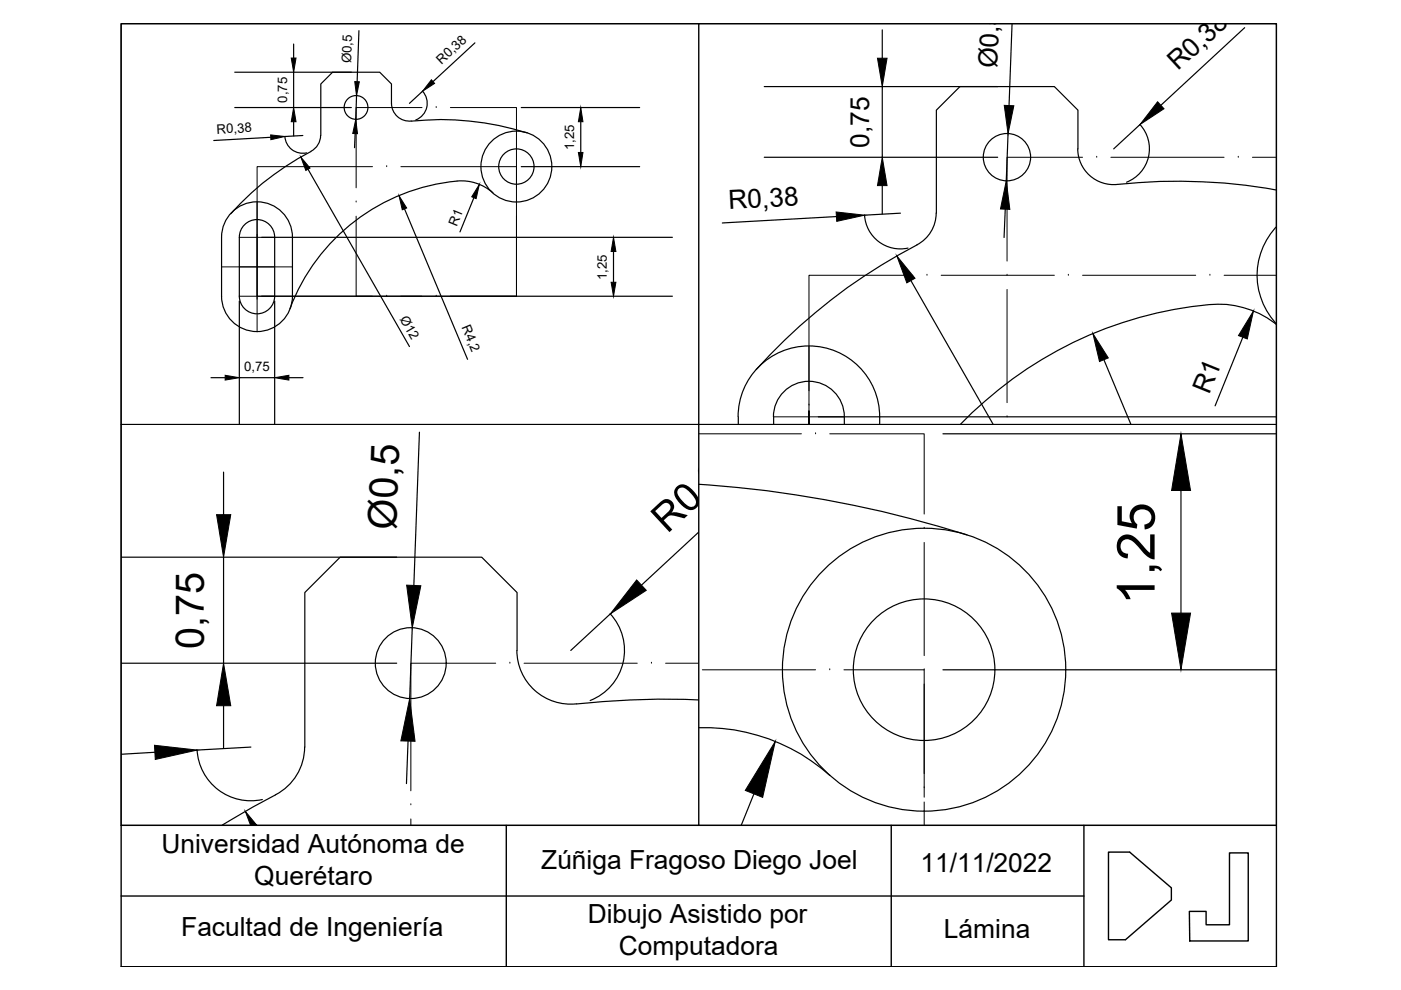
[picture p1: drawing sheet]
<svg xmlns="http://www.w3.org/2000/svg" width="297mm" height="210mm" viewBox="0 0 297 210" stroke-linecap="round" stroke-linejoin="round" font-family="sans-serif">
<!-- layer: Figura -->
<g fill="none" stroke="#000" stroke-width=".25">
<path d="M65.9 32.1a60.4 60.4 0 0 0-17 13.2M68 28.7a3.8 3.8 0 0 1-2.1 3.4M87.2 25.7a61.6 61.6 0 0 1 24.6 2.5M87.2 25.7a3.8 3.8 0 0 1-4.2-3.8v-4.1l-2.5-2.5h-10l-2.5 2.5v10.9M228.5 31.5a7.6 7.6 0 0 0 8.4 7.6 119.5 119.5 0 0 1 33.7 1.2M228.5 31.6v-8.2l-5-5h-20l-5 5v21.8M48.8 45.4a7.5 7.5 0 0 1 8.3-2.1 7.5 7.5 0 0 1 4.9 7v12.5a7.5 7.5 0 0 1-7.5 7.5 7.5 7.5 0 0 1-7.5-7.5v-12.5a7.5 7.5 0 0 1 1.8-4.9zM51.8 47.6a3.7 3.7 0 0 1 4.1-.8 3.7 3.7 0 0 1 2.3 3.5v12.5a3.7 3.7 0 0 1-3.7 3.7 3.7 3.7 0 0 1-3.8-3.7v-12.5a3.7 3.7 0 0 1 1.1-2.7zM104.5 40.9a10.6 10.6 0 0 0-9.8-2.2 42 42 0 0 0-33.2 26.7M194.4 51.9a120.5 120.5 0 0 0-34.1 26.4M198.5 45.2a7.6 7.6 0 0 1-4.1 6.7M270.6 48.1a14.9 14.9 0 0 0 0 20.5"/>
<path d="M270.6 68.8a19.6 19.6 0 0 0-14.2-4.2 83.8 83.8 0 0 0-52.7 25.3M156.5 88.4a15 15 0 0 1 15.8-15 15 15 0 0 1 14.2 16.5M156.5 88.4v1.5M164 88.4a7.5 7.5 0 0 1 7.5-7.6 7.5 7.5 0 0 1 7.5 7.6v1.5M164 88.4v1.5M148.2 102.7a240 240 0 0 1 56.8 10.7M109.6 137.9a11.4 11.4 0 0 0 12.6 11.3M109.6 137.9v-12.3l-7.5-7.5h-30l-7.5 7.5v32.8a11.6 11.6 0 0 1-6.2 10.1M148.1 148.4a164.9 164.9 0 0 0-25.9 .9M148.2 154.3a39.8 39.8 0 0 1 27.8 10.1M58.4 168.5l-4.7 2.6-6.6 3.8"/>
<circle cx="75.5" cy="22.8" r="2.52"/>
<circle cx="109.5" cy="35.3" r="7.5"/>
<circle cx="109.5" cy="35.3" r="3.7"/>
<circle cx="213.5" cy="33.3" r="5"/>
<circle cx="87.1" cy="140.6" r="7.5"/>
<circle cx="195.9" cy="142" r="15"/>
<circle cx="195.9" cy="142" r="30"/>
</g>
<!-- layer: Aux -->
<g fill="none" stroke="#000" stroke-width=".21">
<path d="M79 35.3h-24.5v27.5h24.5M82 35.3h.1M85 35.3h24.5v27.5M89.5 22.8h-14v17M92.5 22.8h.1M95.5 22.8h14v17M229.5 33.3h-16v22.1M232.5 33.3h.1M235.5 33.3h24M262.5 33.3h.1M265.5 33.3h5.1M47 56.6h15"/>
<path d="M50.7 50.3h7.5M54.5 42.8v27.5M75.5 42.8h.1M75.5 45.8v17h14M109.5 42.8h.1M109.5 45.8v17M193.5 58.4h-22v24.5M196.5 58.4h.1M199.5 58.4h24M213.5 58.4h.1M226.5 58.4h.1M229.5 58.4h24"/>
<path d="M256.5 58.4h.1M259.5 58.4h11.1M50.7 62.8h7.5M82 62.8h.1M85 62.8h24.5M92.5 62.8h.1M171.5 73.3v16.6v-2.8M213.5 61.4v24M148.2 92h21.7M164 88.4h15M171.5 85.9h.1M171.5 88.8v1.1"/>
<path d="M172.9 92h.1M175.9 92h20v17M213.5 88.4h.1M195.9 112h.1M195.9 115v24M105.1 140.6h-18v27.1M108.1 140.6h.1M111.1 140.6h24M138.1 140.6h.1M141.1 140.6h7M148.9 142h24M175.9 142h.1"/>
<path d="M178.9 142h17v22M195.9 142h.1M195.9 145v24M87.1 170.6h.1M87.1 173.6v1.3M195.9 167h.1M195.9 172h.1M195.9 170v4.9"/>
</g>
<!-- layer: Cotas -->
<g fill="none" stroke="#000" stroke-width=".25">
<path d="M49.8 15.3h24.7M62.3 9.3v3M62.3 15.3v7.5M76.1 6.5l-.4 10.8M89.6 19.3a3.8 3.8 0 0 1-1.4 6.1M89.6 19.3l-2.8 2.6M100.7 9.1l-8.9 8.2M162 18.4h49.5M187.1 6.3v6M187.1 18.4v14.9M214.6 5.1l-.7 17.3M263.9 5.9l-17.8 16.4"/>
<path d="M49.8 22.8h24.7M57.4 29.1l-12.1 .7M60.4 28.9a3.8 3.8 0 0 0 4.6 3.5M62.3 25.8v3M64.2 28.7l-3.8 .2M65.3 35.9l21.5 37.6M75.3 28.3l-.1 3M75.6 20.3l-.2 5M110.5 22.8h25.1M110.5 35.3h25.1M123.1 25.8v6.5M162 33.3h49.5"/>
<path d="M187.1 39.4v6M213.7 28.3l-.4 10M236.1 31.6l5.6-5.2a7.6 7.6 0 0 1-2.9 12.2M55.5 50.3h87.1M85.8 44.3l13.3 31.9M100.5 41.9l-3 7.3M130.1 53.3v6.5M177.4 45.9l-24.3 1.4M183.3 45.6a7.6 7.6 0 0 0 9.2 7M190.9 45.2l-7.6 .4M193.1 59.5l17.5 30.4M213.1 44.4l-.2 6"/>
<path d="M50.7 63.8v26.1M55.5 62.8h87.1M58.2 63.8v26.1M234 76.3l5.8 13.6M263.5 71.5l-5.9 14.5M44.7 80.1h3M50.7 80.1h7.5M61.2 80.1h3M88.9 91.6l-1.2 32.5M173.5 88.4h97.1M199.9 92h70.7M25.7 118.1h58.4"/>
<path d="M47.4 100.1v9M47.4 118.1v22.5M148.1 112.8l-12.1 11.3M250.4 104v26M87.4 133.1l-.5 15.1M129.4 130.1a11.4 11.4 0 0 1-4.3 18.4M129.4 130.2l-8.4 7.7M25.7 140.6h58.4M32.8 159.5l-7.1 .4M41.8 159a11.4 11.4 0 0 0 13.8 10.5M47.4 149.6v9.1M53.2 158.4l-11.4 .6"/>
<path d="M86.5 157.1l-.3 9M199.9 142h70.7M159.8 168.3l-2.6 6.6"/>
</g>
<g fill="#000" stroke="#000" stroke-width=".21">
<path d="M61.8 12.3h1l-.5 3zM75.2 17.3h1l-.6 3zM91.5 16.9l.6 .8-2.5 1.6zM186 12.3h2.1l-1 6.1zM57.4 28.6l3 .3-3 .7zM62.3 22.8l.5 3h-1zM63.8 33.3l1.9 2.3-.9 .5zM75.4 25.3l.4 3h-1zM122.6 32.3h1l-.5 3zM123.1 22.8l.5 3h-1zM187.1 33.3l1 6.1h-2.1zM212.9 22.3l2.1 .1-1.3 5.9z"/>
<path d="M245.4 21.6l1.4 1.5-5.1 3.3zM84.6 41.5l1.6 2.6-.9 .4zM101.6 39.1l-.6 3-1-.4zM130.1 50.3l.5 3h-1zM129.6 59.8h1l-.5 3zM177.3 44.9l6 .7-5.9 1.3zM190.1 54.3l3.9 4.7-1.7 1zM213.3 38.3l.8 6.1-2-.1zM47.7 79.6l3 .5-3 .5zM58.2 80.1l3-.5v1zM231.7 70.7l3.3 5.2-1.9 .8zM265.8 65.9l-1.4 6-1.8-.8z"/>
<path d="M45.9 109.1h3l-1.5 9zM250.4 92l2 12h-4zM86.2 124.1l3 .1-1.8 8.9zM135 123l2 2.2-7.6 5zM248.4 130h4l-2 12zM32.8 158l9 1-8.9 2zM47.4 140.6l1.5 9h-3zM86.9 148.2l1.1 9-3-.1zM52 172l2.4 2.9h-1.3zM164.4 157.2l-2.7 11.9-3.7-1.5z"/>
</g>
<!-- layer: Marco -->
<path d="M25.7 5h244.9v200h-244.9zM25.7 175h244.9M107.3 175v30M189 175v30M229.8 175v30M25.7 190h204.1M235 180.7h4.5l8.9 7.5v2.6l-9.8 8.4h-3.6zM260.7 180.8h4v18.7h-12.4l-.1-6.3h3.5v2.9h5z" fill="none" stroke="#000" stroke-width=".3"/>
<path d="M25.7 5h122.5v85h-122.5zM148.2 5h122.4v85h-122.4zM25.7 90h122.5v85h-122.5zM148.2 90h122.4v85h-122.4z" fill="none" stroke="#000" stroke-width=".21"/>
<text font-size="11.2" x="244.8" y="128.3" transform="rotate(-90 244.8 128.3)">1,25</text>
<g font-size="8.4">
<text x="84" y="112.3" transform="rotate(-88 84 112.3)">Ø0,5</text>
<text x="141.5" y="113.3" transform="rotate(-43 141.5 113.3)">R0,38</text>
<text x="43.2" y="137.5" transform="rotate(-90 43.2 137.5)">0,75</text>
</g>
<g font-size="5.6">
<text x="211.4" y="14.5" transform="rotate(-88 211.4 14.5)">Ø0,5</text>
<text x="249.8" y="15.1" transform="rotate(-43 249.8 15.1)">R0,38</text>
<text x="184.3" y="31.3" transform="rotate(-90 184.3 31.3)">0,75</text>
<text x="154.5" y="44.4" transform="rotate(-3 154.5 44.4)">R0,38</text>
<text x="256.4" y="83.8" transform="rotate(-68 256.4 83.8)">R1</text>
<text x="34.2" y="180.9">Universidad Autónoma de</text>
<text x="114.8" y="184.3">Zúñiga Fragoso Diego Joel</text>
<text x="195.1" y="184.9">11/11/2022</text>
<text x="53.9" y="187.6">Querétaro</text>
<text x="124.6" y="195.8">Dibujo Asistido por</text>
<text x="38.4" y="198.4">Facultad de Ingeniería</text>
<text x="131.2" y="202.5">Computadora</text>
<text x="200.1" y="198.8">Lámina</text>
</g>
<g font-size="2.8">
<text x="74.5" y="13.4" transform="rotate(-88 74.5 13.4)">Ø0,5</text>
<text x="93.6" y="13.7" transform="rotate(-43 93.6 13.7)">R0,38</text>
<text x="60.9" y="21.8" transform="rotate(-90 60.9 21.8)">0,75</text>
<text x="46" y="28.3" transform="rotate(-3 46 28.3)">R0,38</text>
<text x="121.7" y="31.9" transform="rotate(-90 121.7 31.9)">1,25</text>
<text x="96.9" y="48.1" transform="rotate(-68 96.9 48.1)">R1</text>
<text x="128.7" y="59.4" transform="rotate(-90 128.7 59.4)">1,25</text>
<text x="84.7" y="67.6" transform="rotate(60 84.7 67.6)">Ø12</text>
<text x="97.8" y="69.4" transform="rotate(67 97.8 69.4)">R4,2</text>
<text x="51.8" y="78.7">0,75</text>
</g>
</svg>
